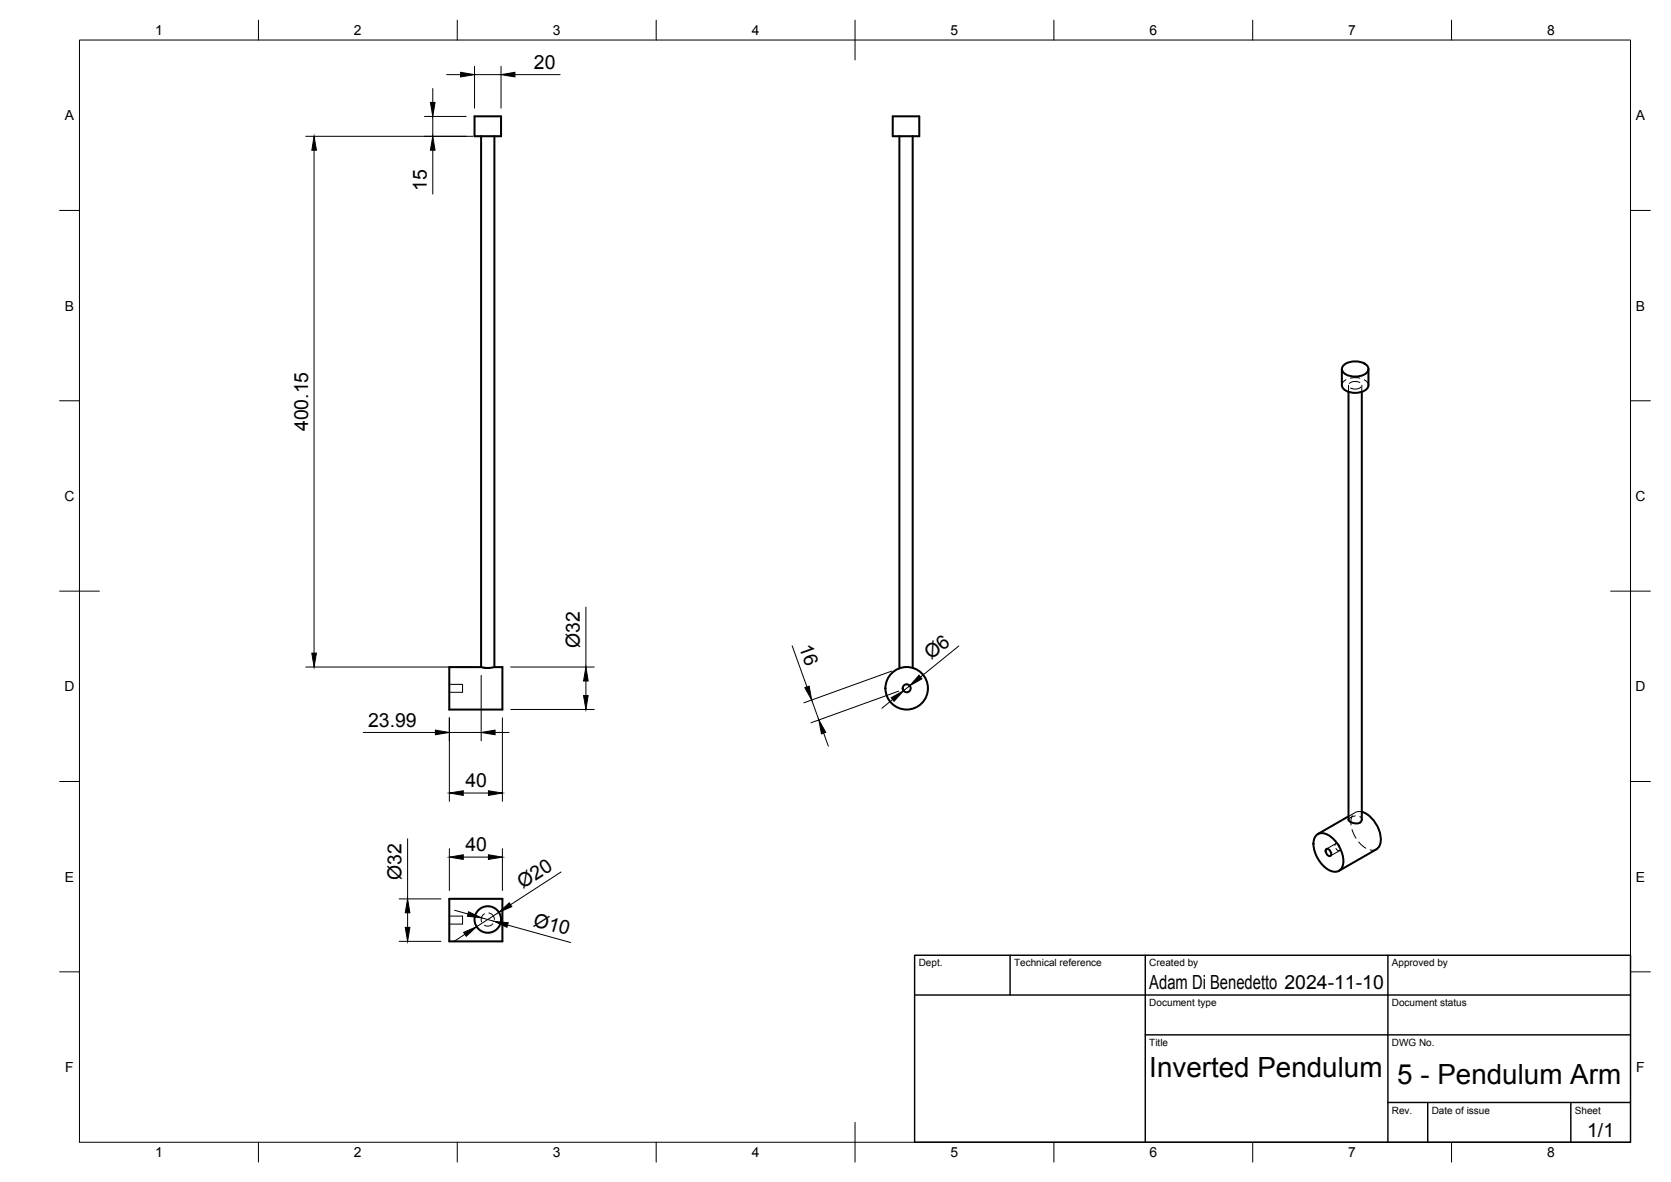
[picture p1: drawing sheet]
<svg xmlns="http://www.w3.org/2000/svg" width="420mm" height="297mm" viewBox="0 0 420 297" stroke-linecap="round" stroke-linejoin="round" font-family="sans-serif">
<!-- layer: Visible -->
<g fill="none" stroke="#000" stroke-width=".51">
<path d="M119.3 29.2h6.7v5h-6.7zM121 34.2v133.4M124.3 34.2v133.4M224.5 29.2h6.6v5h-6.6zM226.1 34.2v133.8M229.5 34.2v133.7M337.4 92.7v4.1M337.9 91.7a4.6 4.6 0 0 1 6 .4 1.63 1.63 0 0 1-1.4 2.3 4.5 4.5 0 0 1-4.9-1.1 1.25 1.25 0 0 1 .3-1.6zM339.1 98.5v107.5a2.26 2.26 0 0 0 3.2 .4l.1-.4v-107.5M344.1 92.7v4.1a2.54 2.54 0 0 1-2.6 1.9 4 4 0 0 1-4-1.4l-.1-.5M113 167.6h8a6.6 6.6 0 0 0 3.3 0h2v10.7h-13.3zM330.9 210a2.71 2.71 0 0 1 3.8 .3 7.5 7.5 0 0 1 2.8 7.6 2.24 2.24 0 0 1-3.5 .7 8 8 0 0 1-3.7-7.4z"/>
<path d="M333.5 213.4a1.16 1.16 0 0 1 1 1.7 1.16 1.16 0 0 1-1-1.7zM339.1 205.2l-7.8 4.4M342.4 204a7.6 7.6 0 0 1 4.6 8.1l-.5 1-.4 .3-9.4 5.4M113 225.9h13.3v10.7h-13.3z"/>
<circle cx="228" cy="173" r="1.01"/>
<circle cx="228" cy="173" r="5.3"/>
<circle cx="122.6" cy="231.1" r="3.3"/>
</g>
<!-- layer: Hidden -->
<g fill="none" stroke="#000" stroke-width=".25">
<path d="M338.4 95.4l-.6 .6-.4 .8M339.1 96.8v1.7M339.6 95l1.1-.1 1.2 .1M341.9 96.1a2.44 2.44 0 0 0-2.6 .3M342.2 97.3a2.34 2.34 0 0 1-2.6 .2M342.4 96.8v1.7M343 95.4l.9 .8 .2 .6M113 172h3.3v2h-3.3M121 167.6h.1M121 167.6l1 .3h1.1M124.3 167.6v.1M124.3 167.6h.1"/>
<path d="M335.7 212.5a.57 .57 0 0 1 .6-.6 .57 .57 0 0 1 .5 .6M335.9 212l-2.4 1.4M335.9 213.2l.1 .1a.55 .55 0 0 0 .5 .5 .55 .55 0 0 0 .6-.5M336.9 213.7l-2.4 1.4M340 208.5l1 2.1M340 205l-.3 1v1.3M340.8 205l-1.2 .5-.5 .5M340.8 204.2l-1.7 1M341.7 211.6l1.7 1.6M341.9 205.2l.5 .8M342.4 204l-.9-.1-.7 .2M346.1 213.4l-.7 .3-.9-.1"/>
<path d="M113 230.2h3.3v2h-3.3M121.8 229.6a1.63 1.63 0 0 0-.7 2.1M122.9 229.4a1.67 1.67 0 0 1 1.4 1.7M123.9 232.1a1.69 1.69 0 0 1-2.1 .4"/>
</g>
<!-- layer: BORDER -->
<g fill="none" stroke="#000" stroke-width=".25">
<path d="M20 10.1h390v276.9h-390zM65 5.1v5M115 5.1v5M165 5.1v5M215 5.1v10M265 5.1v5M315 5.1v5M365 5.1v5M15 52.9h5M410 52.9h5M15 100.7h5M410 100.7h5"/>
<path d="M15 148.6h10M405 148.6h10M15 196.4h5M410 196.4h5M15 244.2h5M410 244.2h5M65 287v5M115 287v5M165 287v5M215 282.1v9.9M265 287v5M315 287v5"/>
<path d="M365 287v5"/>
</g>
<!-- layer: TITLEBLOCK -->
<path d="M230 240.1h180v46.9h-180zM230 250h180M254 240.1v9.9M288 240.1v46.9M349 240.1v46.9M288 260.1h122M349 277.1h61M359 277.1v9.9M395 277.1v9.9" fill="none" stroke="#000" stroke-width=".36"/>
<!-- layer: FD_Dimensions -->
<g fill="none" stroke="#000" stroke-width=".25">
<path d="M112.3 18.8h3.5M119.3 16.7v10.5M119.3 18.8h6.7M126 16.7v10.5M129.5 18.8h11.3M76.9 34.3h42M79 37.7v126.4M106.7 29.3h10.5M108.8 22.3v3.4M108.8 29.3v5M108.8 37.7v11.1M147.3 152.6v15"/>
<path d="M76.9 167.6h42M121 169.7v16.5M128.4 178.3h21M128.4 167.6h21M147.3 171.1v3.7M199.2 162.3l3.7 10.3M204.1 175.9l1.8 5M224.2 168.7l-22.1 7.9M224.5 175.8l-2.8 2.2M226 173.7l-22.1 7.9M228.7 172.3l-1.5 1.3M241.1 162.3l-9.6 7.8"/>
<path d="M91.3 184.1h18.2M113 180.4v21M113 184.1h8M116.5 199.3h6.3M124.5 184.1h3.5M126.3 180.4v21M207.1 184.2l1.2 3.3M102.5 210.8v15.1M113 213.3v10.5M116.5 215.4h6.3M126.3 213.3v10.5M141.1 219.1l-12.7 8.3"/>
<path d="M100.4 236.6h10.5M100.4 225.9h10.5M102.5 229.4v3.7M114.3 228.8l3.4 .9M116.9 234.8l-2.9 1.9M121 230.6l3.2 .9M125.4 229.3l-5.6 3.6M127.6 232.5l15.9 4.4"/>
</g>
<g fill="#000" stroke="#000" stroke-width=".25">
<path d="M115.8 18.2l3.5 .6-3.5 .5zM126 18.8l3.5-.6v1.1zM79 34.3l.6 3.4h-1.2zM108.2 25.7h1.2l-.6 3.6zM108.8 34.3l.6 3.4h-1.2zM78.4 164.1h1.2l-.6 3.5zM146.7 174.8h1.2l-.6 3.5zM147.3 167.6l.6 3.5h-1.2zM202.4 172.8l1.1-.4 .6 3.5zM224.1 175.3l3.1-1.7-2.4 2.6zM231.1 169.7l.7 .9-3.1 1.7zM109.5 183.5l3.5 .6-3.5 .5z"/>
<path d="M113 199.3l3.5-.6v1.2zM122.8 198.7l3.5 .6-3.5 .6zM121 184.1l3.5-.6v1.1zM205.9 180.9l1.7 3.1-1.1 .4zM113 215.4l3.5-.6v1.2zM122.8 214.8l3.5 .6-3.5 .6zM101.9 233.1h1.2l-.6 3.5zM102.5 225.9l.6 3.5h-1.2zM116.6 234.3l3.2-1.4-2.6 2.4zM117.8 229.1l3.2 1.5-3.5-.3zM124.2 231.5l3.6 .4-.3 1.1zM125.4 229.3l2.7-2.4 .6 .9z"/>
</g>
<g font-size="7">
<text x="289" y="270.6">Inverted Pendulum</text>
<text x="351.3" y="272.3">5 - Pendulum Arm</text>
</g>
<g font-size="4.9">
<text x="134.2" y="17.3">20</text>
<text x="107.4" y="47.9" transform="rotate(-90 107.4 47.9)">15</text>
<text x="77.5" y="108.4" transform="rotate(-90 77.5 108.4)">400.15</text>
<text x="145.8" y="162.9" transform="rotate(-90 145.8 162.9)">Ø32</text>
<text x="200.8" y="162.6" transform="rotate(70 200.8 162.6)">16</text>
<text x="234.1" y="166" transform="rotate(-39 234.1 166)">Ø6</text>
<text x="92.6" y="182.6">23.99</text>
<text x="117" y="197.8">40</text>
<text x="117" y="213.9">40</text>
<text x="100.9" y="221.2" transform="rotate(-90 100.9 221.2)">Ø32</text>
<text x="131.5" y="223.5" transform="rotate(-33 131.5 223.5)">Ø20</text>
<text x="133.9" y="232.6" transform="rotate(16 133.9 232.6)">Ø10</text>
<text x="289" y="248.5">Adam Di Benedetto 2024-11-10</text>
<text x="399.1" y="285.7">1/1</text>
</g>
<g font-size="3.5">
<text x="39" y="8.8">1</text>
<text x="89" y="8.8">2</text>
<text x="139" y="8.8">3</text>
<text x="189" y="8.8">4</text>
<text x="239" y="8.8">5</text>
<text x="289" y="8.8">6</text>
<text x="339" y="8.8">7</text>
<text x="389" y="8.8">8</text>
<text x="16.3" y="30.2">A</text>
<text x="411.3" y="30.2">A</text>
<text x="16.3" y="78">B</text>
<text x="411.3" y="78">B</text>
<text x="16.2" y="125.9">C</text>
<text x="411.2" y="125.9">C</text>
<text x="16.2" y="173.7">D</text>
<text x="411.2" y="173.7">D</text>
<text x="16.3" y="221.6">E</text>
<text x="411.3" y="221.6">E</text>
<text x="16.4" y="269.4">F</text>
<text x="411.4" y="269.4">F</text>
<text x="39" y="290.8">1</text>
<text x="89" y="290.8">2</text>
<text x="139" y="290.8">3</text>
<text x="189" y="290.8">4</text>
<text x="239" y="290.8">5</text>
<text x="289" y="290.8">6</text>
<text x="339" y="290.8">7</text>
<text x="389" y="290.8">8</text>
</g>
<g font-size="2.5">
<text x="231" y="242.9">Dept.</text>
<text x="255" y="242.9">Technical reference</text>
<text x="289" y="242.9">Created by</text>
<text x="350" y="242.9">Approved by</text>
<text x="289" y="252.8">Document type</text>
<text x="350" y="252.8">Document status</text>
<text x="289" y="262.9">Title</text>
<text x="350" y="262.9">DWG No.</text>
<text x="350" y="279.9">Rev.</text>
<text x="360" y="279.9">Date of issue</text>
<text x="396" y="279.9">Sheet</text>
</g>
</svg>
